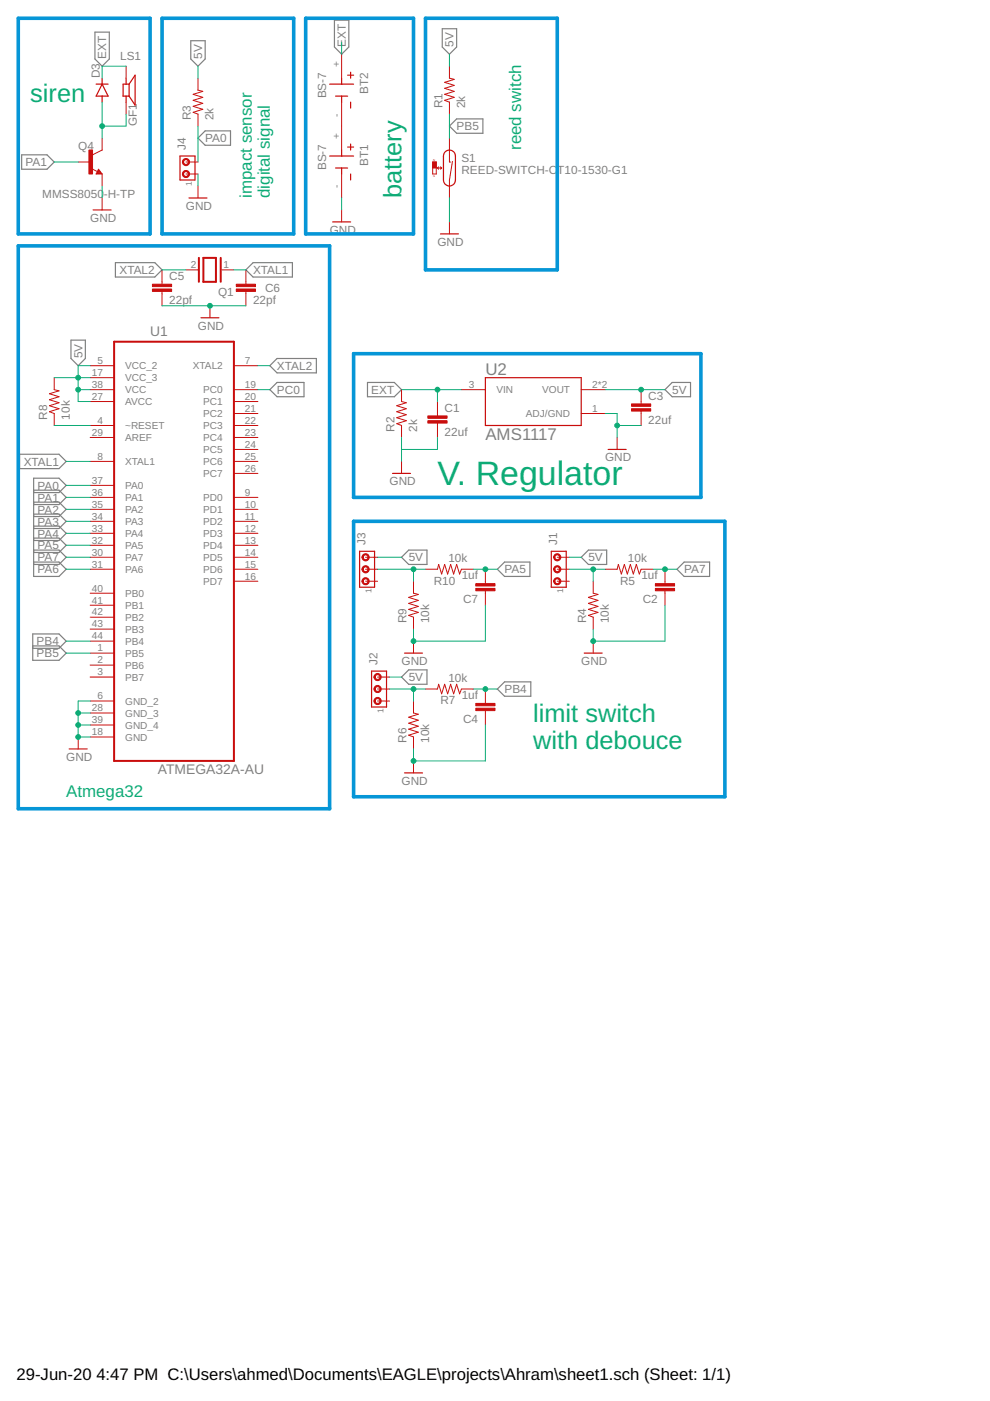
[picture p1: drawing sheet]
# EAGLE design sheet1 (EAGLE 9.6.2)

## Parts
BT1  BS-7  [BAT_BS-7]
BT2  BS-7  [BAT_BS-7]
C1  22uf  C-EUC1206  [C1206]
C2  1uf  C-EUC1206  [C1206]
C3  22uf  C-EUC1206  [C1206]
C4  1uf  C-EUC1206  [C1206]
C5  22pf  C-EUC1206  [C1206]
C6  22pf  C-EUC1206  [C1206]
C7  1uf  C-EUC1206  [C1206]
D3  GF1  [SMA-DO214AC]
J1  MTA03-100  [10X03MTA]
J2  MTA03-100  [10X03MTA]
J3  MTA03-100  [10X03MTA]
J4  MTA02-100  [10X02MTA]
LS1  CEP-1152  [CUI_CEP-1152]
Q1  XTAL/S  [QS]
Q4  MMSS8050-H-TP  [TRANS_MMSS8050-H-TP]
R1  2k  R-US_R1206  [R1206]
R2  2k  R-US_R1206  [R1206]
R3  2k  R-US_R1206  [R1206]
R4  10k  R-US_R1206  [R1206]
R5  10k  R-US_R1206  [R1206]
R6  10k  R-US_R1206  [R1206]
R7  10k  R-US_R1206  [R1206]
R8  10k  R-US_R1206  [R1206]
R9  10k  R-US_R1206  [R1206]
R10  10k  R-US_R1206  [R1206]
S1  REED-SWITCH-CT10-1530-G1  [CT10-G1]
U1  ATMEGA32A-AU  [QFP80P1200X1200X120-44N]
U2  AMS1117  [SOT229P700X180-4N]

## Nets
5V: C3.1 J1.3 J2.3 J3.3 R1.2 R3.2 R8.2 U1.5(VCC_2) U1.17(VCC_3) U1.27(AVCC) U1.38(VCC) U2.2(VOUT) U2.4(VOUT)
EXT: BT2.+ C1.1 D3.K(C) LS1.1 R2.2 U2.3(VIN)
GND: BT1.- C1.2 C2.1 C3.2 C4.1 C5.2 C6.2 C7.1 J4.1 Q4.2(E) R2.1 R4.1 R6.1 R9.1 S1.2 U1.6(GND_2) U1.18(GND) U1.28(GND_3) U1.39(GND_4) U2.1(ADJ/GND)
N$1: J1.2 R4.2 R5.2
N$3: BT1.+ BT2.-
N$4: R8.1 U1.4(~RESET)
N$6: J3.2 R9.2 R10.2
N$10: J2.2 R6.2 R7.2
N$27: D3.A LS1.2 Q4.3(C)
PA0: J4.2 R3.1 U1.37(PA0)
PA1: Q4.1(B) U1.36(PA1)
PA2: U1.35(PA2)
PA3: U1.34(PA3)
PA4: U1.33(PA4)
PA5: C7.2 R10.1 U1.32(PA5)
PA6: U1.31(PA6)
PA7: C2.2 R5.1 U1.30(PA7)
PB4: C4.2 R7.1 U1.44(PB4)
PB5: R1.1 S1.1 U1.1(PB5)
PC0: U1.19(PC0)
XTAL1: C6.1 Q1.1 U1.8(XTAL1)
XTAL2: C5.1 Q1.2 U1.7(XTAL2)
Unconnected: J1.1 J2.1 J3.1 U1.2(PB6) U1.3(PB7) U1.9(PD0) U1.10(PD1) U1.11(PD2) U1.12(PD3) U1.13(PD4) U1.14(PD5) U1.15(PD6) U1.16(PD7) U1.20(PC1) U1.21(PC2) U1.22(PC3) U1.23(PC4) U1.24(PC5) U1.25(PC6) U1.26(PC7) U1.29(AREF) U1.40(PB0) U1.41(PB1) U1.42(PB2) U1.43(PB3)

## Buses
B$1
B$2
5V,PA1,GND
B$3
B$4
B$5
B$6

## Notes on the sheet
- siren
- reed switch
- impact sensor 
  digital signal
- battery
- V. Regulator
- limit switch 
  with debouce
- Atmega32
